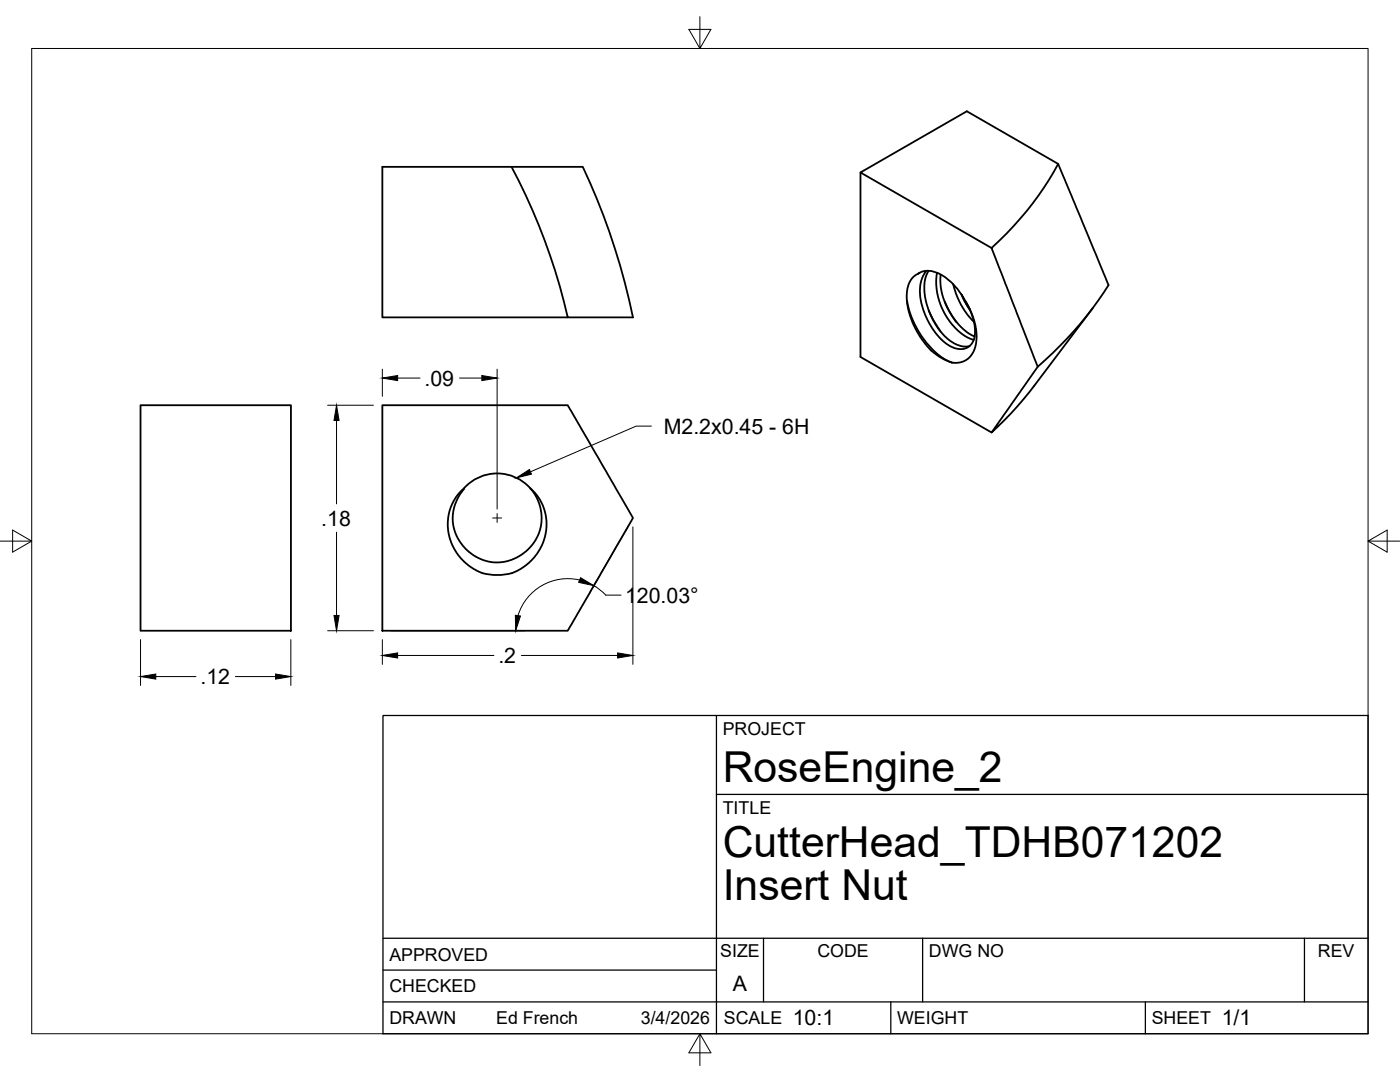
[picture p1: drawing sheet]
<svg xmlns="http://www.w3.org/2000/svg" width="279mm" height="216mm" viewBox="0 0 279 216" stroke-linecap="round" stroke-linejoin="round" font-family="sans-serif">
<!-- layer: Visible -->
<g fill="none" stroke="#000" stroke-width=".36">
<path d="M102.1 33.3a121.6 121.6 0 0 1 11.2 30h13a135.4 135.4 0 0 0-10-30h-40v30h37M171.7 34.4v36.8l26.2 15.1M211.2 32.7a62.7 62.7 0 0 1-13.3 16.8l9.2 23.7M183.2 54.6l-1.1 .9-.8 1.3-.3 1.5v2l.6 2.8 .8 1.9 1.3 2.2 1 1.5a10.1 10.1 0 0 0 5.3 3.6M183.2 54.6a4.6 4.6 0 0 1 5.3 .7 13.6 13.6 0 0 1 4.1 4.7M183.5 54.5l-.3 .1M184.8 54.1l-.6 1-.6 1.9v1.6l.2 1.7 .6 1.9 1 2.2 1.2 1.9 1 1.2 1.9 1.5 1.7 .6 .8 .1 .9-.3 .8-.5 .3-.4 .5-1.4v-2.1l-.6-2.3-1.3-2.7 .9 1.6 1 2.5 .3 1.6 .1 1.7-.2 1.5-.5 1.4-.7 1-1.2 .8-1.1 .3h-1.2M185.3 54.1l-.7 1.8-.1 2.4 .5 2.7 1.3 3.1 1.4 2.1 1.9 1.8 1.1 .6 1.1 .5 1.7-.1M187 54.5l-.2 2.3 .2 1.7 .7 2.2 .8 1.8 1.2 1.8 1.5 1.7 1.5 1.1 1.6 .7M187.7 54.8v1.4l.2 2.1 .7 2 .8 1.8 1.1 1.7 1.3 1.5 1.3 1.1 1.4 .7M190.2 56.7l.6 2 1 2.2 1.3 1.9 1.3 1.4M191.9 58.7l.7 1.5 1 1.6"/>
<path d="M191.9 58.8l1.6 2.9M197.9 49.5l-26.2-15.1 21.3-12.2 18.2 10.5 10 24.2a73.2 73.2 0 0 1-14.1 16.3l-9.2 13.1 3.9-3.9 3.5-4 12.8-16.9M181 60l.9 3.3 1.1 2.2 1 1.6 .9 1.3 2.1 2.1 1.4 1.1 1.6 .8M185.4 62l1 2 1.3 2.1M188.6 60.2l1 2.1 1.3 2M28 80.9h30.1v45h-30.1zM76.3 80.9h37l13 22.5-13 22.5h-37zM92.6 97.5l-1.6 1.6-.8 1.5-.4 1.2-.4 2.4 .2 2.4 .9 2.6 1.5 2.2 1.8 1.7 2.5 1.3M92.6 97.5a8.9 8.9 0 0 1 13.3 0M92.6 97.5l-1.4 2.1-.7 2.3-.1 2.2 .5 2.3 .5 1 .9 1.4 1.8 1.7 2.2 1.2 2.1 .5 2.4-.1 2.4-.9 1.8-1.2 1.6-1.8 .6-1.1 .6-1.5 .3-1.4v-1.4l-.2-1.4-.5-1.4-.7-1.4-.8-1.1 1.4 1.5 1 1.8 .6 2 .2 2.2-.3 2-.7 1.9-.9 1.5-1.6 1.8-1.7 1.3a9.1 9.1 0 0 1-7.6 .9"/>
</g>
<!-- layer: Border -->
<path d="M6.3 9.7h266.7v196.6h-266.7zM139.7 3.3v6.4l2.2-3.8h-4.4l2.2 3.8M0 108h6.3l-3.8-2.2v4.4l3.8-2.2M273 108l3.8 2.2v-4.4l-3.8 2.2h6.4M139.7 206.3l-2.2 3.8h4.4l-2.2-3.8v6.3" fill="none" stroke="#000" stroke-width=".2"/>
<!-- layer: Titleblock -->
<path d="M76.4 142.8h196.6v63.5h-196.6zM143 158.5h130M143 142.8v63.5M76.4 199.9h196.6M76.4 193.6h66.6M76.4 187.2h196.6M152.4 187.2v12.7M177.8 199.9v6.4M184.1 187.2v12.7M228.6 199.9v6.4M260.3 187.2v12.7" fill="none" stroke="#000" stroke-width=".25"/>
<!-- layer: FD_Dimensions -->
<g fill="none" stroke="#000" stroke-width=".2">
<path d="M76.3 73.7v5.4M79.4 75.4h4.4M91.7 75.4h4.5M99.2 73.7v27.9M65.4 80.9h9.1M67.2 83.9v16.6M67.2 106.2v16.6M115.7 115.7a10.4 10.4 0 0 0-12.3 7.1M118.5 116.9l1.3 .8 1.1 1.1 3-.1M125.4 104.9l-7.8 13.5M126.3 105.1v27.5M28 127.6v9.2"/>
<path d="M31.1 135h8M47 135h8M58 127.6v9.2M65.4 125.9h9.1M76.3 127.6v5M78.1 125.9h26.6M79.4 130.8h19.2M104.1 130.8h19.2"/>
</g>
<path d="M76.3 75.4l3.1-.5v1zM96.2 74.9l3 .5-3 .5zM67.2 80.9l.5 3h-1zM115.9 115.3l2.6 1.6-3-.7zM28 135l3.1-.5v1zM55 134.5l3 .5-3 .5zM66.7 122.8h1l-.5 3.1zM76.3 130.8l3.1-.5v1zM102.8 122.8l1.1 .1-1 3zM123.3 130.3l3 .5-3 .5z" fill="#000" stroke="#000" stroke-width=".2"/>
<!-- layer: Smart Centers -->
<path d="M98.3 103.4h1.8M99.2 102.5v1.7" fill="none" stroke="#000" stroke-width=".2"/>
<!-- layer: Hole Notes -->
<path d="M103.1 95.4l2.6-1.7 .4 .9z" fill="#000" stroke="#000" stroke-width=".2"/>
<path d="M130 85h-3l-21.1 9.1" fill="none" stroke="#000" stroke-width=".2"/>
<g font-size="8.5">
<text x="144.3" y="156">RoseEngine_2</text>
<text x="144.3" y="171">CutterHead_TDHB071202</text>
<text x="144.3" y="179.6">Insert Nut</text>
</g>
<g font-size="4.3">
<text x="84.7" y="76.9">.09</text>
<text x="132.5" y="86.5">M2.2x0.45 - 6H</text>
<text x="64.1" y="104.9">.18</text>
<text x="124.7" y="120.2">120.03°</text>
<text x="40" y="136.5">.12</text>
<text x="99.5" y="132.3">.2</text>
<text x="146.3" y="197.7">A</text>
<text x="158.2" y="204.6">10:1</text>
<text x="243.8" y="204.6">1/1</text>
</g>
<g font-size="3.5">
<text x="144.3" y="146.6">PROJECT</text>
<text x="144.3" y="162.3">TITLE</text>
<text x="77.7" y="191.7">APPROVED</text>
<text x="143.7" y="191">SIZE</text>
<text x="163.1" y="191">CODE</text>
<text x="185.4" y="191">DWG NO</text>
<text x="263" y="191">REV</text>
<text x="77.7" y="198">CHECKED</text>
<text x="77.7" y="204.4">DRAWN</text>
<text x="99" y="204.4">Ed French</text>
<text x="127.9" y="204.4">3/4/2026</text>
<text x="144.5" y="204.4">SCALE</text>
<text x="179" y="204.4">WEIGHT</text>
<text x="229.8" y="204.4">SHEET</text>
</g>
</svg>
